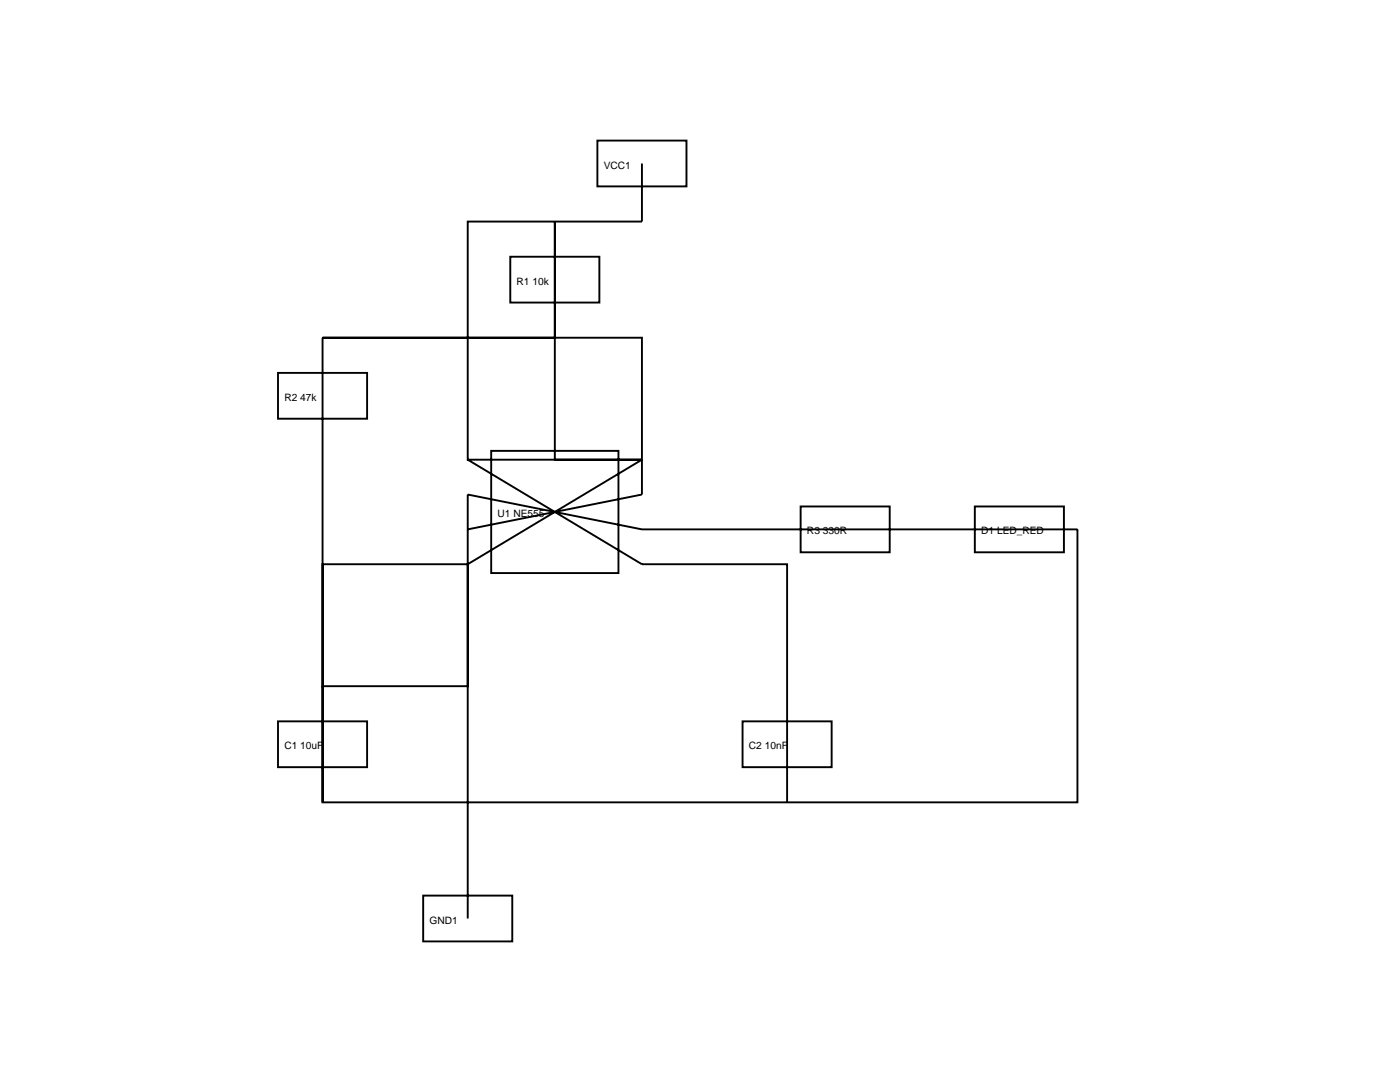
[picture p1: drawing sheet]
<svg xmlns="http://www.w3.org/2000/svg" width="388mm" height="300mm" viewBox="0 0 388 300" stroke-linecap="round" stroke-linejoin="round" font-family="sans-serif">
<g fill="none" stroke="#000" stroke-width=".53">
<path d="M165.6 39h24.7v12.7h-24.7zM177.9 45.3v16.1h-48.3v66h48.3h-24.1v-66v32.2h-64.4h88.5v43.5l-48.3 9.6M141.4 71.2h24.7v12.7h-24.7zM89.4 93.6v96.6h40.2v-53.1l48.3 9.6h72.5M77.1 103.3h24.7v12.7h-24.7zM129.6 127.4l48.3 29h40.3v66M136.2 124.9h35.2v33.9h-35.2zM177.9 127.4l-48.3 29M221.9 140.4h24.7v12.7h-24.7zM250.4 146.7h16.1zM266.5 146.7h32.1v75.7h-209.2v-66h40.2v98.2M270.2 140.4h24.7v12.7h-24.7z"/>
<path d="M77.1 199.9h24.7v12.7h-24.7zM89.4 190.2v32.2M205.8 199.9h24.7v12.7h-24.7zM117.3 248.2h24.7v12.7h-24.7z"/>
</g>
<g font-size="2.8">
<text x="167.3" y="46.7">VCC1</text>
<text x="143.2" y="78.9">R1 10k</text>
<text x="78.8" y="111.1">R2 47k</text>
<text x="137.9" y="143.3">U1 NE555</text>
<text x="223.7" y="148.1">R3 330R</text>
<text x="272" y="148.1">D1 LED_RED</text>
<text x="78.8" y="207.7">C1 10uF</text>
<text x="207.6" y="207.7">C2 10nF</text>
<text x="119.1" y="256">GND1</text>
</g>
</svg>
